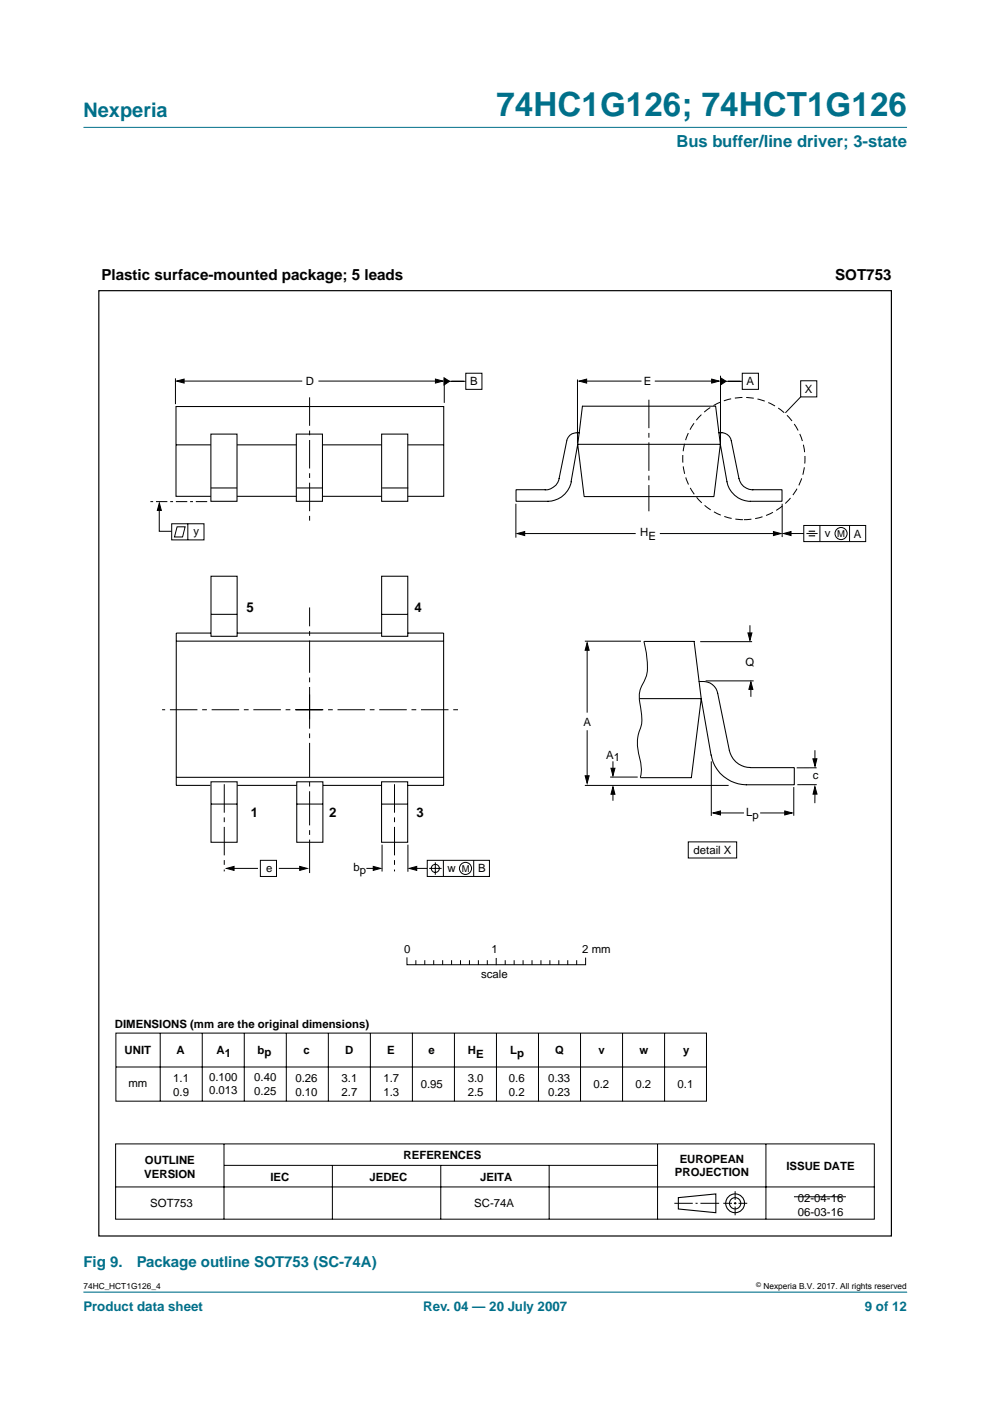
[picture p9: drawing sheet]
<svg xmlns="http://www.w3.org/2000/svg" width="210mm" height="297mm" viewBox="0 0 210 297" stroke-linecap="round" stroke-linejoin="round" font-family="sans-serif">
<path d="M192.3 273.9h-174.6" fill="none" stroke="#00708a" stroke-width=".21"/>
<path d="M17.7 27h174.6z" fill="#00708a" stroke="#00708a" stroke-width=".21"/>
<g fill="none" stroke="#000" stroke-width=".21">
<path d="M98.8 79.1h3.4v3.5h-3.4zM152.8 79.7v14.4M157.4 79.1h3.4v3.5h-3.4zM37.2 80.2v5.5M38.4 80.8h25.7M67.5 80.8h25.6M94.2 80.3v5.1M94.7 80.8h4M122.4 80.5v13.5M123.5 80.8h12.5M138.8 80.8h12.9M153.3 80.8h4"/>
<path d="M169.8 84.2l-3.3 3.3M169.8 80.7h3.4v3.5h-3.4zM33.8 107.2v5.4h2.6M36.4 111h6.9v3.5h-6.9zM37.5 111.7h1.8l-.6 2.1h-1.7zM39.8 111v3.5M109.4 106.8v7.2M110.5 113.1h24.3M139.9 113.1h24.7M165.8 106.8v7.1M167 113.1h3.4M170.4 111.4h13.1v3.4h-13.1z"/>
<path d="M171 113.1h2.4M173.8 111.4v3.4M180.1 111.4v3.4M124 135.9h11.9M124.5 137.6v13.5M136.5 136a17.6 17.6 0 0 1 .5 7.4l-.8 1.7a5.3 5.3 0 0 0-.5 4l.2 1.5a7.4 7.4 0 0 1-.5 5 11 11 0 0 0 .4 5.9 6.6 6.6 0 0 1 0 3.3M148.5 136h11M159 132.6v2.4M124.5 154.8v10.3M149.6 144.4h10.2M159.2 145.3v2.4M172.8 159.1v2.9"/>
<path d="M81 179.1v5.7M86.5 179.1v5.7M124 166.5h30.5M129.4 164.8h5.8M130 161.4v2.6M130 167.8v2M145.9 178.5h10.3v3.4h-10.3zM150.8 161.4v11.6M152.1 172.4h5.6M161.2 172.4h5.7M168.3 166.9v6.1M172.8 167.8v2.5"/>
<path d="M173.1 162.8h-4.2M173.2 166.4h-4.1M48.9 184.1h5.8M55.2 182.4h3.4v3.4h-3.4zM59.1 184.1h5.2M77.7 184.1h2.2M87.7 184.1h2.9M90.6 182.4h13.2v3.4h-13.2zM91 184.1h2.6M92.3 182.8v2.7M94 182.4v3.4M100.4 182.4v3.4"/>
<path d="M86.3 203.1v1.4h37.9v-1.4M88.2 203.7v.8M90.1 203.7v.8M92 203.7v.8M93.9 203.7v.8M95.7 203.7v.8M97.6 203.7v.8M99.5 203.7v.8M101.4 203.7v.8M103.3 203.7v.8M105.2 203.2v1.3M107.1 203.7v.8"/>
<path d="M109 203.7v.8M110.9 203.7v.8M112.8 203.7v.8M114.7 203.7v.8M116.6 203.7v.8M118.5 203.7v.8M120.4 203.7v.8M122.3 203.7v.8M24.5 242.5h160.9v16h-160.9zM24.5 251.7h160.9M47.5 242.6v15.9M47.5 247.1h91.8"/>
<path d="M70.5 247.1v11.4M93.5 247.1v11.4M116.4 247.1v11.4M139.4 242.6v15.9M143 255.1h3.9M147.5 255.1h.4M148.5 255.1h4M153.4 255.1h1.8M155.6 255.1h.6M155.9 252.6v1.8M155.9 254.9v.5M155.9 255.8v1.9"/>
<path d="M156.6 255.1h1.8M162.4 242.6v15.9"/>
<circle cx="178.3" cy="113.1" r="1.28"/>
<circle cx="92.3" cy="184.1" r=".86"/>
<circle cx="98.7" cy="184.1" r="1.28"/>
</g>
<g fill="none" stroke="#000" stroke-width=".23">
<path d="M143.8 253.9l8-.8v4l-8-.8z"/>
<circle cx="155.9" cy="255.1" r="1.99"/>
<circle cx="155.9" cy="255.1" r="1.2"/>
</g>
<g fill="#000" stroke="#000" stroke-width=".21">
<path d="M37.4 80.8l1.6-.4v.8zM92.3 80.4l1.6 .4-1.6 .4zM94.2 80.1l1.1 .7-1.1 .8zM122.8 80.8l1.6-.4v.8zM150.9 80.4l1.6 .4-1.6 .4zM152.8 80.1l1.1 .7-1.1 .8zM33.8 106.6l.4 1.6h-.8zM109.7 113.1l1.5-.4v.8zM164 112.7l1.6 .4-1.6 .4zM166.1 113.1l1.6-.4v.8zM124.5 136.3l.4 1.6h-.8zM158.6 134.2h.8l-.4 1.6z"/>
<path d="M159.2 144.6l.4 1.6h-.8zM124.1 164.5h.8l-.4 1.6zM130 166.8l.4 1.6h-.9zM129.5 162.9h.9l-.4 1.6zM151.2 172.4l1.6-.5v.9zM166.4 171.9l1.6 .5-1.6 .4zM172.8 166.8l.4 1.6h-.8zM172.4 160.9h.8l-.4 1.6zM48 184.1l1.6-.4v.8zM63.5 183.7l1.6 .4-1.6 .4zM79.1 183.7l1.6 .4-1.6 .4zM86.8 184.1l1.6-.4v.8z"/>
</g>
<path d="M62.7 150.5h34.9M68.4 150.5h-34" fill="none" stroke="#000" stroke-width=".21" stroke-dasharray="5.8 1 1 1" stroke-linecap="butt"/>
<path d="M65.6 152.5v-23.7" fill="none" stroke="#000" stroke-width=".21" stroke-dasharray="6.8 1 1 1" stroke-linecap="butt"/>
<path d="M65.6 147.3v37.8" fill="none" stroke="#000" stroke-width=".21" stroke-dasharray="7.2 1 1 1" stroke-linecap="butt"/>
<path d="M171.5 112.6h1.3M171.5 113.6h1.3" fill="none" stroke="#000" stroke-width=".24"/>
<path d="M43.9 106.4h-12" fill="none" stroke="#000" stroke-width=".21" stroke-dasharray="2.4 .6 .6 .6" stroke-linecap="butt"/>
<path d="M21 61.6h168v200.5h-168z" fill="none" stroke="#000" stroke-width=".25"/>
<g fill="none" stroke="#000" stroke-width=".22">
<path d="M37.3 86.2h56.8v19h-56.8zM37.3 94.3h56.8M37.4 135.9h56.6M44.7 134.2h-7.3v32.3h7.2M44.7 122.2h5.6v12.7h-5.6zM44.7 130.3h5.6M50.2 134.2h30.7M80.9 122.2h5.6v12.7h-5.6zM80.9 130.3h5.6M86.5 134.2h7.6v32.3h-7.7M37.4 164.8h56.6M44.7 165.8h5.6v12.8h-5.6z"/>
<path d="M44.7 170.5h5.6M50.3 166.5h12.6M62.9 165.8h5.6v12.8h-5.6zM62.9 170.5h5.6M68.5 166.5h12.4M80.9 165.8h5.5v12.8h-5.5zM80.9 170.5h5.6"/>
</g>
<circle cx="157.7" cy="97.2" r="13" fill="none" stroke="#000" stroke-width=".21" stroke-dasharray="1.6 .8" stroke-linecap="butt"/>
<path d="M137.6 84.7v23.7M47.5 166.3v18.5M83.6 166.3v18.5" fill="none" stroke="#000" stroke-width=".21" stroke-dasharray="6 1 1 1" stroke-linecap="butt"/>
<path d="M80.9 92h5.6v14.3h-5.6z" fill="#fff" stroke="#000" stroke-width=".22"/>
<path d="M81 103.5h5.6" fill="none" stroke="#000" stroke-width=".22"/>
<g fill="#fff" stroke="#000" stroke-width=".22">
<path d="M62.8 92h5.6v14.3h-5.6z"/>
<path d="M44.7 92h5.6v14.3h-5.6z"/>
</g>
<path d="M65.6 84.2v27" fill="none" stroke="#000" stroke-width=".21" stroke-dasharray="6 1 1 1" stroke-linecap="butt"/>
<g fill="none" stroke="#000" stroke-width=".21">
<path d="M24.6 219h125.2v14.5h-125.2zM34 219v14.5M42.9 219v14.5M51.8 219v14.5M60.7 219v14.5M69.6 219v14.5M78.5 219v14.5M87.4 219v14.5M96.3 219v14.5M105.3 219v14.5M114.2 219v14.5M123.1 219v14.5"/>
<path d="M132 219v14.5M140.9 219v14.5M24.6 226.2h125.3M168.3 253.7h11.1"/>
</g>
<g fill="none" stroke="#000" stroke-width=".22">
<path d="M122.8 91.8l-.3 2.4h30.2M122.8 91.8a2.22 2.22 0 0 0-2.6 1.6l-1.7 8.1a2.94 2.94 0 0 1-2.9 2.4M122.8 91.8l.7-5.7h28.2l1 8.1M152.4 91.8h.6M152.7 94.2l1.4 8a5.1 5.1 0 0 0 5 4.1h6.7v-2.5h-6.2M152.7 94.2l-1.3 11.1h-27.5l-1.4-11.1-1.4 8M153.1 91.8a2.08 2.08 0 0 1 1.9 1.6l1.7 8.1a3 3 0 0 0 2.9 2.4M44.7 103.5h5.6M62.9 103.5h5.6M121.1 102.2a5.1 5.1 0 0 1-4.9 4.1h-6.8v-2.5h6.2M136.6 136h10.6l1.5 12.1-2.1 16.8h-10.8M135.7 148.1h13l2.1 12"/>
<path d="M148.2 144.5a3.3 3.3 0 0 1 4 2.5l2.4 12.1a4.5 4.5 0 0 0 4.5 3.6M150.8 160.1a7.6 7.6 0 0 0 7.5 6.3M159.1 162.8h9.3v3.6h-10.2"/>
</g>
<text font-size="7.1" fill="#00708a" x="105.3" y="24.7">74HC1G126; 74HCT1G126</text>
<text font-size="4.2" fill="#00708a" x="17.7" y="24.9">Nexperia</text>
<text font-size="3.5" fill="#00708a" x="143.4" y="31.1">Bus buffer/line driver; 3-state</text>
<g font-size="3.2">
<text x="21.5" y="59.3">Plastic surface-mounted package; 5 leads</text>
<text x="177.1" y="59.3">SOT753</text>
</g>
<g font-size="3.2" fill="#00708a">
<text x="17.7" y="268.7">Fig 9.</text>
<text x="29" y="268.7">Package outline SOT753 (SC-74A)</text>
</g>
<g font-size="2.8">
<text x="52.2" y="129.8">5</text>
<text x="87.9" y="129.8">4</text>
<text x="53.2" y="173.2">1</text>
<text x="69.8" y="173.2">2</text>
<text x="88.3" y="173.2">3</text>
</g>
<g font-size="2.8" fill="#00708a">
<text x="17.7" y="278">Product data sheet</text>
<text x="89.7" y="278">Rev. 04 — 20 July 2007</text>
<text x="183.4" y="278">9 of 12</text>
</g>
<g font-size="2.4">
<text x="64.9" y="81.7">D</text>
<text x="99.7" y="81.7">B</text>
<text x="136.5" y="81.7">E</text>
<text x="158.3" y="81.7">A</text>
<text x="170.7" y="83.3">X</text>
<text x="41" y="113.4">y</text>
<text x="135.8" y="113.7">H</text>
<text x="174.9" y="113.8">v</text>
<text x="137.5" y="114.5">E</text>
<text x="181" y="114">A</text>
<text x="158" y="141.2">Q</text>
<text x="123.7" y="153.9">A</text>
<text x="128.5" y="160.8">A</text>
<text x="130.2" y="161.4">1</text>
<text x="172.3" y="165.2">c</text>
<text x="158.2" y="173.1">Lp</text>
<text x="56.4" y="184.8">e</text>
<text x="74.9" y="184.8">bp</text>
<text x="94.9" y="184.8">w</text>
<text x="101.4" y="184.8">B</text>
<text x="147.1" y="181.1">detail X</text>
<text x="85.7" y="202">0</text>
<text x="104.2" y="202">1</text>
<text x="123.4" y="202">2 mm</text>
<text x="102" y="207.4">scale</text>
<text x="24.4" y="217.9">DIMENSIONS (mm are the original dimensions)</text>
<text x="26.4" y="223.5">UNIT</text>
<text x="37.4" y="223.5">A</text>
<text x="45.9" y="223.5">A</text>
<text x="47.7" y="224.1">1</text>
<text x="54.6" y="223.5">bp</text>
<text x="64.3" y="223.5">c</text>
<text x="73.2" y="223.5">D</text>
<text x="82.1" y="223.6">E</text>
<text x="90.9" y="223.5">e</text>
<text x="99.2" y="223.5">H</text>
<text x="101" y="224.4">E</text>
<text x="108.2" y="223.5">L</text>
<text x="109.6" y="224.2">p</text>
<text x="117.7" y="223.5">Q</text>
<text x="126.9" y="223.5">v</text>
<text x="135.6" y="223.5">w</text>
<text x="144.8" y="223.5">y</text>
<text x="27.2" y="230.5">mm</text>
<text x="36.8" y="229.4">1.1</text>
<text x="36.8" y="232.3">0.9</text>
<text x="44.3" y="229.1">0.100</text>
<text x="44.3" y="232">0.013</text>
<text x="53.9" y="229.2">0.40</text>
<text x="53.9" y="232.2">0.25</text>
<text x="62.6" y="229.4">0.26</text>
<text x="62.6" y="232.3">0.10</text>
<text x="72.4" y="229.4">3.1</text>
<text x="72.4" y="232.3">2.7</text>
<text x="81.3" y="229.4">1.7</text>
<text x="81.3" y="232.3">1.3</text>
<text x="89.2" y="230.7">0.95</text>
<text x="99.2" y="229.4">3.0</text>
<text x="99.2" y="232.3">2.5</text>
<text x="107.9" y="229.4">0.6</text>
<text x="107.9" y="232.3">0.2</text>
<text x="116.2" y="229.4">0.33</text>
<text x="116.2" y="232.3">0.23</text>
<text x="125.8" y="230.7">0.2</text>
<text x="134.7" y="230.7">0.2</text>
<text x="143.7" y="230.7">0.1</text>
<text x="85.6" y="245.8">REFERENCES</text>
<text x="30.6" y="249.7">VERSION</text>
<text x="30.7" y="246.7">OUTLINE</text>
<text x="57.3" y="250.3">IEC</text>
<text x="78.3" y="250.3">JEDEC</text>
<text x="101.8" y="250.3">JEITA</text>
<text x="143.1" y="249.4">PROJECTION</text>
<text x="144.1" y="246.5">EUROPEAN</text>
<text x="166.7" y="248">ISSUE DATE</text>
<text x="31.9" y="256">SOT753</text>
<text x="100.6" y="256">SC-74A</text>
<text x="169.2" y="254.8">02-04-16</text>
<text x="169.2" y="257.7">06-03-16</text>
</g>
<g font-size="2">
<text x="177.5" y="113.8">M</text>
<text x="97.9" y="184.8">M</text>
</g>
<g font-size="1.8">
<text x="17.7" y="273.4">74HC_HCT1G126_4</text>
<text x="161.9" y="273.4">Nexperia B.V. 2017. All rights reserved</text>
</g>
<text font-size="1.4" x="160.4" y="272.9">©</text>
</svg>
